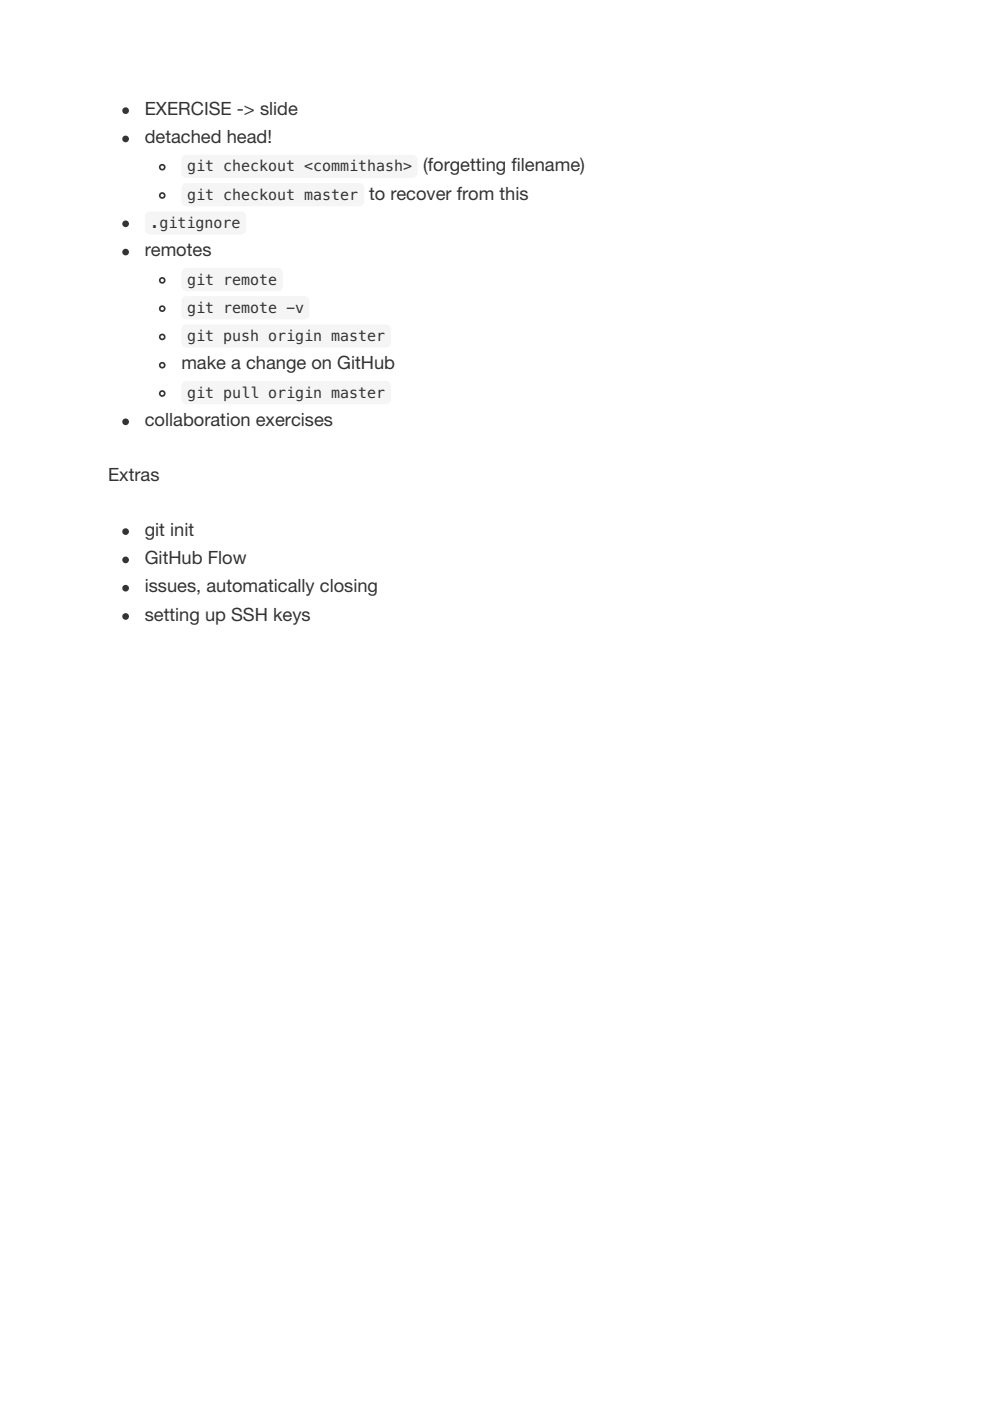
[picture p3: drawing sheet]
<svg xmlns="http://www.w3.org/2000/svg" width="210mm" height="297mm" viewBox="0 0 210 297" stroke-linecap="round" stroke-linejoin="round" font-family="sans-serif">
<g fill="#333" stroke="#333" stroke-width=".35">
<circle cx="26.6" cy="23.5" r=".53"/>
<circle cx="26.6" cy="29.5" r=".53"/>
<circle cx="26.6" cy="47.4" r=".53"/>
<circle cx="26.6" cy="53.4" r=".53"/>
<circle cx="26.6" cy="89.4" r=".53"/>
<circle cx="26.6" cy="112.7" r=".53"/>
<circle cx="26.6" cy="118.7" r=".53"/>
<circle cx="26.6" cy="124.7" r=".53"/>
<circle cx="26.6" cy="130.7" r=".53"/>
</g>
<g fill="none" stroke="#333" stroke-width=".35">
<circle cx="34.4" cy="35.5" r=".53"/>
<circle cx="34.4" cy="41.5" r=".53"/>
<circle cx="34.4" cy="59.4" r=".53"/>
<circle cx="34.4" cy="77.4" r=".53"/>
<circle cx="34.4" cy="65.4" r=".53"/>
<circle cx="34.4" cy="71.4" r=".53"/>
<circle cx="34.4" cy="83.4" r=".53"/>
</g>
<g font-size="3.9" fill="#333">
<text x="30.7" y="24.3">EXERCISE -&gt; slide</text>
<text x="30.7" y="30.3">detached head!</text>
<text x="89.7" y="36.3">(forgetting filename)</text>
<text x="78.3" y="42.3">to recover from this</text>
<text x="30.7" y="54.3">remotes</text>
<text x="38.5" y="78.3">make a change on GitHub</text>
<text x="30.7" y="90.3">collaboration exercises</text>
<text x="22.9" y="102">Extras</text>
<text x="30.7" y="113.6">git init</text>
<text x="30.7" y="119.6">GitHub Flow</text>
<text x="30.7" y="125.6">issues, automatically closing</text>
<text x="30.7" y="131.6">setting up SSH keys</text>
</g>
<g font-size="3.2" fill="#333">
<text x="39.7" y="36.3">git checkout &lt;commithash&gt;</text>
<text x="39.7" y="42.3">git checkout master</text>
<text x="31.9" y="48.3">.gitignore</text>
<text x="39.7" y="60.3">git remote</text>
<text x="39.7" y="66.3">git remote -v</text>
<text x="39.7" y="72.3">git push origin master</text>
<text x="39.7" y="84.3">git pull origin master</text>
</g>
</svg>
